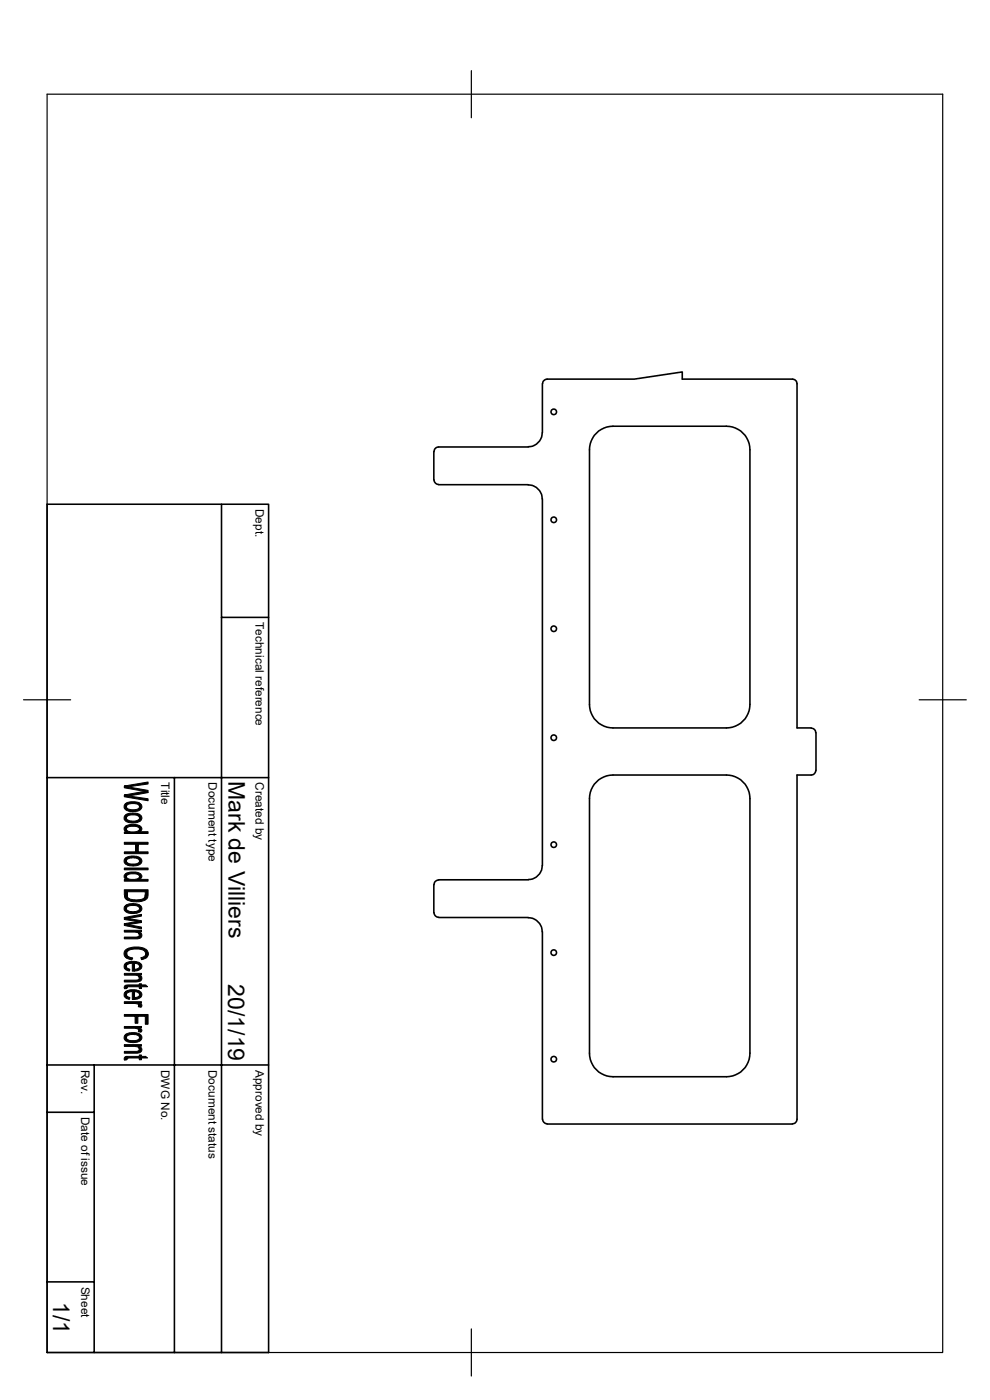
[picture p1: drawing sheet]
<svg xmlns="http://www.w3.org/2000/svg" width="210mm" height="297mm" viewBox="0 0 210 297" stroke-linecap="round" stroke-linejoin="round" font-family="sans-serif">
<g fill="none" stroke="#000" stroke-width=".34">
<path d="M92 95.8v6M112.1 94.8h-19.1l-.6 .3-.3 .7M115 91.8a3 3 0 0 1-2.9 3M115.1 91.8v-10.4l.1-.5 .6-.4 18.7-.1 10.2-1.5v1.5h23.4l.5 .2 .4 .3 .1 .5v73h3M127 91.4a5.3 5.3 0 0 1 3-1h24.1a5.1 5.1 0 0 1 5 5v54a5.1 5.1 0 0 1-5 5h-24.1a5.1 5.1 0 0 1-4.9-5v-54a5.1 5.1 0 0 1 1.9-4zM10 107h47v179.9h-47zM47 107v179.9M92.1 101.8l.3 .7 .6 .3M93 102.8h19.1M112.1 102.9a3 3 0 0 1 2.9 2.9M115.1 105.8v77.8M47 131h10"/>
<path d="M172.1 154.5l.5 .1 .3 .3 .2 .5M173.1 155.4v8M10 165h47M37 165v121.9M127 165.4a5.3 5.3 0 0 1 3-1h24.1a5.1 5.1 0 0 1 5 5v54a5.1 5.1 0 0 1-5 5h-24.1a5.1 5.1 0 0 1-4.9-5v-54a5.1 5.1 0 0 1 1.9-4zM173.1 163.4l-.2 .5-.6 .5h-3.2v73l-.1 .5-.4 .4-.5 .2-52-.1-.5-.1-.4-.4-.1-.5v-39.7M92 187.7v5.9M92.1 193.6l.3 .7 .6 .3M93 186.7l-.6 .3-.3 .7M93 194.6h19.1M112.1 194.7a3 3 0 0 1 2.9 3M115 183.6a3 3 0 0 1-2.9 3h-19.1"/>
<path d="M10 236h10M10 225.9h47M20 225.9v61M10 271.9h10"/>
<circle cx="117.5" cy="87.4" r=".59"/>
<circle cx="117.5" cy="110.3" r=".59"/>
<circle cx="117.5" cy="133.4" r=".59"/>
<circle cx="117.5" cy="156.5" r=".59"/>
<circle cx="117.5" cy="179.2" r=".59"/>
<circle cx="117.5" cy="202.1" r=".59"/>
<circle cx="117.5" cy="224.7" r=".59"/>
</g>
<path d="M10 20h190v266.9h-190zM100 15v10M5 148.5h10M195 148.5h10M100 281.9v10" fill="none" stroke="#000" stroke-width=".25"/>
<g fill="#000" stroke="#000" stroke-width=".21">
<path d="M26.5 175.3l.3-.1v1.3a.67 .67 0 0 1-.3-1.2z" fill-rule="evenodd"/>
<path d="M26.8 170.4a3.7 3.7 0 0 1 2.8-.1v.9a1.61 1.61 0 0 0-2.1-.6l-.5 .2-.2 .4z" fill-rule="evenodd"/>
<path d="M26.8 172.8l.8-.3 1.5 .1 .5 .2v.7a1.38 1.38 0 0 0-1.7-.6l-.7 .2-.4 .4z" fill-rule="evenodd"/>
<path d="M26.5 170.6l.3-.2v.8a1.58 1.58 0 0 0 1.9 .5l.8-.3 .1-1.1a.89 .89 0 0 1 .5 1 .89 .89 0 0 1-.8 .7l-.3 .1a2.31 2.31 0 0 1-2.7-.7l.1-.6z" fill-rule="evenodd"/>
<path d="M26.4 173.1l.4-.3v.7a1.78 1.78 0 0 0 2.4 .5l.4-.3v-.9a.89 .89 0 0 1 .5 1 .89 .89 0 0 1-.9 .7h-.2a2.31 2.31 0 0 1-2.7-.7z" fill-rule="evenodd"/>
<path d="M26.8 175.2l.5-.2a2.74 2.74 0 0 1 2.7 .6l.1 .3-.5 .5v-.5a1.56 1.56 0 0 0-1.9-.6l-.6 .2-.3 .4z" fill-rule="evenodd"/>
<path d="M26.4 178.7h5v.4h-2.1l-.6 1.6v-1.6h-2.3z" fill-rule="evenodd"/>
<path d="M26.4 166.8l5-.9v.4l-4.1 .6z" fill-rule="evenodd"/>
<path d="M26.4 166.8l5 .9v.4l-.6-.2-4.4-.8z" fill-rule="evenodd"/>
<path d="M26.4 168.7l4.3-.8 .7 .2-3.6 .7z" fill-rule="evenodd"/>
<path d="M26.4 168.7l5 .8v.4l-5-.9z" fill-rule="evenodd"/>
<path d="M26.4 176.5h.4v-.4a2.25 2.25 0 0 0 2.8-.1v.4h1.8v.4h-5z" fill-rule="evenodd"/>
<path d="M26.4 184.1h5v.4h-5z" fill-rule="evenodd"/>
<path d="M26.6 185.4l.2-.1v1.3a.65 .65 0 0 1-.5-.6 .65 .65 0 0 1 .3-.6z" fill-rule="evenodd"/>
<path d="M29.5 197.7v.6z" fill-rule="evenodd"/>
<path d="M26.8 181.9l.6-.2a3.2 3.2 0 0 1 2.2 .2v.8a1.61 1.61 0 0 0-2.1-.6l-.4 .1-.3 .5z" fill-rule="evenodd"/>
<path d="M26.8 192l.8-.3 1.5 .1 .5 .2v.7a1.38 1.38 0 0 0-1.7-.6l-.8 .2-.3 .4z" fill-rule="evenodd"/>
<path d="M26.4 194.6l3.6-.6v.4l-2.9 .5z" fill-rule="evenodd"/>
<path d="M26.4 194.6l3.6 .7v.4l-3.6-.6z" fill-rule="evenodd"/>
<path d="M26.4 196l2.8-.5 .8 .2-2.8 .5z" fill-rule="evenodd"/>
<path d="M26.4 196l3.6 .7v.4l-3.6-.8z" fill-rule="evenodd"/>
<path d="M26.4 197.4h3.6v.3h-.5v.4l-.3-.3-.5-.1h-2.3z" fill-rule="evenodd"/>
<path d="M26.5 182.2l.3-.3v.8a1.41 1.41 0 0 0 1.7 .6l.7-.1 .3-.3 .1-1a.93 .93 0 0 1 .4 1.1 .93 .93 0 0 1-1 .6 2.31 2.31 0 0 1-2.7-.7z" fill-rule="evenodd"/>
<path d="M26.8 185.3l.8-.3a2.21 2.21 0 0 1 2.5 .8l-.1 .5-.4 .3v-.6a1.56 1.56 0 0 0-1.9-.6l-.7 .3-.2 .3z" fill-rule="evenodd"/>
<path d="M26.5 192.2l.3-.2v.7a1.78 1.78 0 0 0 2.4 .6l.4-.4v-.9a.89 .89 0 0 1 .5 1 .89 .89 0 0 1-.9 .7l-.2 .1a2.31 2.31 0 0 1-2.7-.8z" fill-rule="evenodd"/>
<path d="M26.4 198.8h2.6l.5-.3 .1-.8a.78 .78 0 0 1 .4 1.1 .78 .78 0 0 1-1 .4h-2.6z" fill-rule="evenodd"/>
<path d="M27 189.2v.6a1.42 1.42 0 0 0 1.7 1.1 1.94 1.94 0 0 0 2.1-.7v-.4l.1 1.1-.2 .1-1.1 .3h-1.7l-.9-.4z" fill-rule="evenodd"/>
<path d="M26.4 180.7h2.3l.6-1.6v1.6h2.1v.4h-5z" fill-rule="evenodd"/>
<path d="M26.4 186.6h.4v-.5a2.38 2.38 0 0 0 2.7 0l.1-.1v.6h1.8v.3h-5z" fill-rule="evenodd"/>
<path d="M26.4 188.8h5v1.5l-.5 .6-.1-1.7h-3.8v1.7l-.4-.3-.2-.4z" fill-rule="evenodd"/>
<path d="M26.5 209.1l.4-.1v.7l-.5 .1-.1-.3z" fill-rule="evenodd"/>
<path d="M26.5 204.5l.3-.2v.9l.8 .4-.1 .4a.98 .98 0 0 1-1-.4 .98 .98 0 0 1 0-1.1z" fill-rule="evenodd"/>
<path d="M26.5 210.5l.3-.2v.9l.8 .4-.1 .4a.99 .99 0 0 1-1-.4 .99 .99 0 0 1 0-1.1z" fill-rule="evenodd"/>
<path d="M26.9 202.3a1.13 1.13 0 0 0 1.3 .9l-.2 .4-1.2-.4z" fill-rule="evenodd"/>
<path d="M29.5 206.8v.7z" fill-rule="evenodd"/>
<path d="M26.8 204.3l.1-.1a3.4 3.4 0 0 1 2.7 .1v.7l-.3-.4-.8-.2v1.6h-.4v-1.7l-1 .3-.3 .4z" fill-rule="evenodd"/>
<path d="M26.8 210.3a3.4 3.4 0 0 1 2.8 0v.7l-.3-.4-.8-.2v1.6h-.1h-.3v-1.6l-1 .2-.3 .4z" fill-rule="evenodd"/>
<path d="M26.8 219.4l.8-.3a3 3 0 0 1 2 .3v.7a1.61 1.61 0 0 0-2.1-.6l-.4 .2-.3 .4z" fill-rule="evenodd"/>
<path d="M26.4 206.5h3.6v.3h-.5v.4l-.7-.3h-2.4z" fill-rule="evenodd"/>
<path d="M26.4 212.5h3.6v.4h-.5v.4l-.2-.2-.6-.2h-2.3z" fill-rule="evenodd"/>
<path d="M26.4 217.8h3.6v.3h-.5v.5l-.2-.2-.7-.3h-2.2z" fill-rule="evenodd"/>
<path d="M28.5 204.4v1.2h.4l.6-.4 .1-.9a.9 .9 0 0 1 .4 1 .9 .9 0 0 1-.9 .7h-.6z" fill-rule="evenodd"/>
<path d="M26.4 207.9h2.5a.53 .53 0 0 0 .6-.4l.1-.6a.74 .74 0 0 1 .4 .9 .74 .74 0 0 1-.9 .5h-2.7z" fill-rule="evenodd"/>
<path d="M28.5 210.4v1.2h.2l.6-.1 .2-.3 .1-.9a.9 .9 0 0 1 .4 1 .9 .9 0 0 1-.9 .7h-.6z" fill-rule="evenodd"/>
<path d="M29.5 212.9h.3a.4 .4 0 0 1 .3 .4 .4 .4 0 0 1-.2 .4l-.6-.1z" fill-rule="evenodd"/>
<path d="M29.5 218.1l.3 .1a.4 .4 0 0 1 .3 .4 .4 .4 0 0 1-.2 .4l-.6-.1z" fill-rule="evenodd"/>
<path d="M29.9 203.2l.8-.4 .2-.4v.8l-.9 .4z" fill-rule="evenodd"/>
<path d="M26.9 209h2.6v-.3h.5v.3h.9l.4 .3h-1.3v.4h-.5v-.4h-2.4l-.2 .3z" fill-rule="evenodd"/>
<path d="M26.4 215.2h5v2.1h-.6v-1.7h-1.5v1.5h-.6v-1.5h-2.3z" fill-rule="evenodd"/>
<path d="M26.7 201.5l1.2-.5 1.5-.1a1.81 1.81 0 0 1 2.1 1.5l-.3 .6-.3 .2v-.8a1.6 1.6 0 0 0-2-1.1 1.66 1.66 0 0 0-2 1l-.1 .9a1.08 1.08 0 0 1-.1-1.7z" fill-rule="evenodd"/>
<path d="M26.5 224.3l.4-.2v.7l-.5 .1z" fill-rule="evenodd"/>
<path d="M29.5 222v.6z" fill-rule="evenodd"/>
<path d="M26.4 221.6h3.6v.4h-.5v.3l-.3-.2-.5-.1h-2.3z" fill-rule="evenodd"/>
<path d="M26.5 219.5l.3-.1v.7a1.41 1.41 0 0 0 1.7 .7l.7-.2 .3-.3 .1-.9a.93 .93 0 0 1 .4 1.1 .93 .93 0 0 1-1 .6 2.31 2.31 0 0 1-2.7-.8z" fill-rule="evenodd"/>
<path d="M26.4 223.1h2.6l.5-.3 .1-.8a.78 .78 0 0 1 .4 1 .78 .78 0 0 1-1 .4h-2.6z" fill-rule="evenodd"/>
<path d="M26.9 224.1h2.6v-.3h.5v.3h.9l.4 .4h-1.3v.3h-.5v-.3h-2.1h-.4l-.1 .2z" fill-rule="evenodd"/>
</g>
<g font-size="4.9">
<text x="48.5" y="165.6" transform="rotate(90 48.5 165.6)">Mark de Villiers</text>
<text x="48.4" y="208.8" transform="rotate(90 48.4 208.8)">20/1/19</text>
<text x="11.3" y="276.2" transform="rotate(90 11.3 276.2)">1/1</text>
</g>
<g font-size="2.5">
<text x="54.2" y="108" transform="rotate(90 54.2 108)">Dept.</text>
<text x="54.2" y="132" transform="rotate(90 54.2 132)">Technical reference</text>
<text x="34.2" y="165.9" transform="rotate(90 34.2 165.9)">Title</text>
<text x="44.2" y="165.9" transform="rotate(90 44.2 165.9)">Document type</text>
<text x="54.2" y="165.9" transform="rotate(90 54.2 165.9)">Created by</text>
<text x="17.2" y="227" transform="rotate(90 17.2 227)">Rev.</text>
<text x="34.2" y="226.9" transform="rotate(90 34.2 226.9)">DWG No.</text>
<text x="44.2" y="226.9" transform="rotate(90 44.2 226.9)">Document status</text>
<text x="54.2" y="226.9" transform="rotate(90 54.2 226.9)">Approved by</text>
<text x="17.2" y="236.9" transform="rotate(90 17.2 236.9)">Date of issue</text>
<text x="17.2" y="272.9" transform="rotate(90 17.2 272.9)">Sheet</text>
</g>
</svg>
